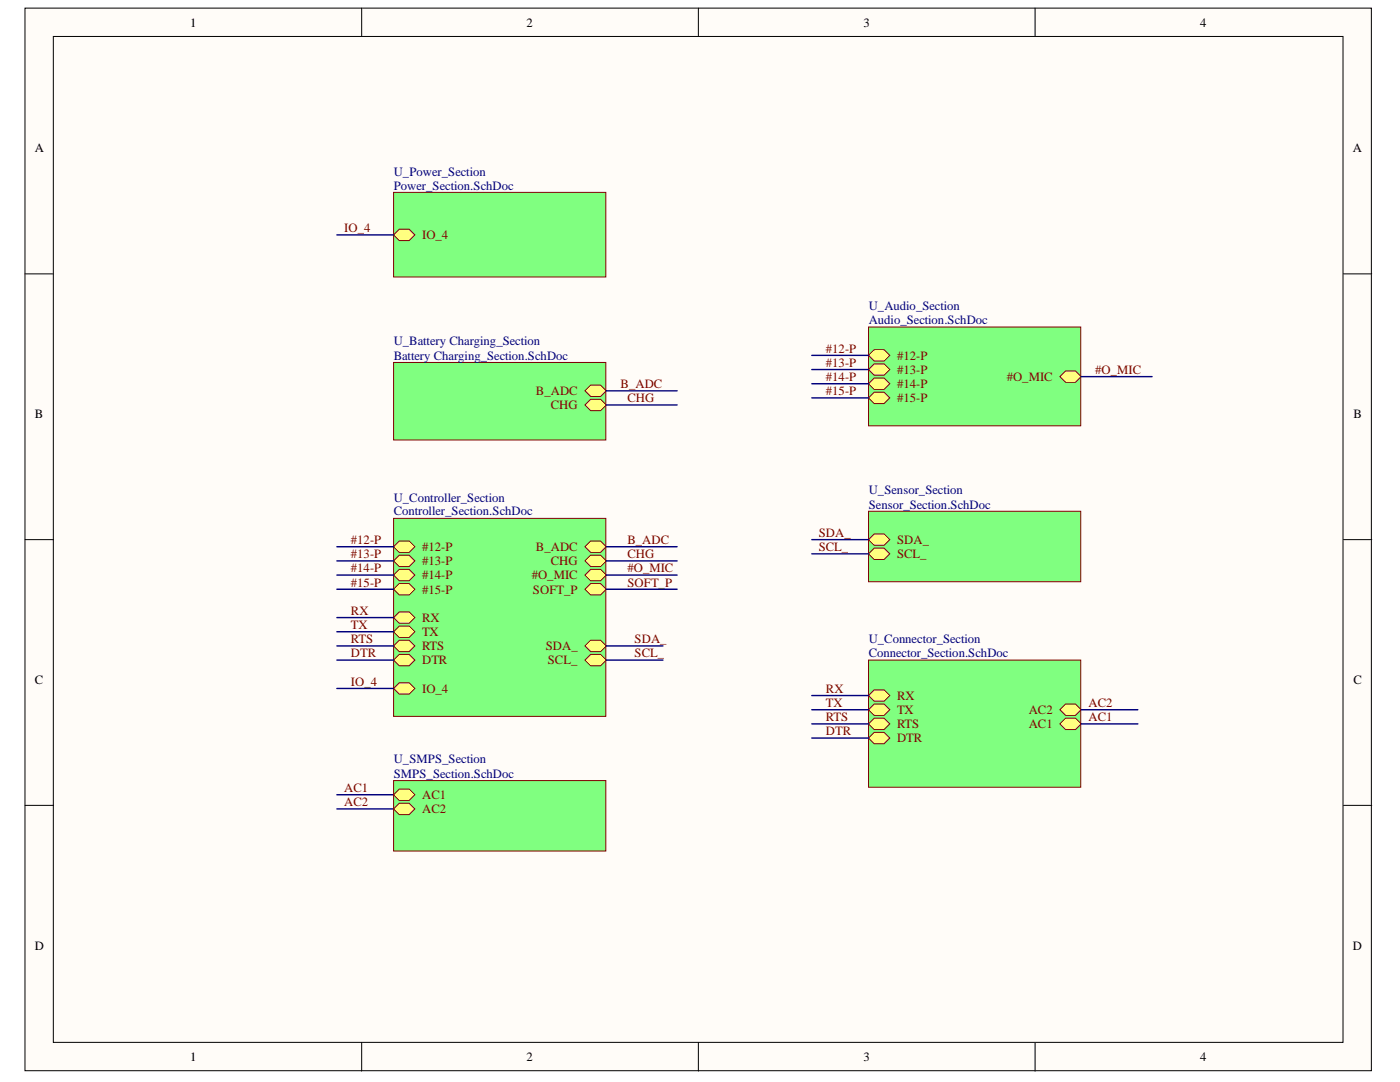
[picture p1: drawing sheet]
<svg xmlns="http://www.w3.org/2000/svg" width="279mm" height="216mm" viewBox="0 0 279 216" stroke-linecap="round" stroke-linejoin="round" font-family="sans-serif">
<g fill="#fffcf8" stroke="#000" stroke-width=".2">
<path d="M5 1.6h268.7v212h-268.7z"/>
<path d="M10.6 7.3h257.4v200.7h-257.4z"/>
</g>
<path d="M72.2 1.6v5.7M139.4 1.6v5.7M206.6 1.6v5.7M5 54.6h5.6M268.1 54.6h5.7M5 107.7h5.6M268.1 107.7h5.7M5 160.7h5.6M268.1 160.7h5.7M72.2 208.1v5.6M139.4 208.1v5.6M206.6 208.1v5.6" fill="none" stroke="#000" stroke-width=".2"/>
<path d="M78.5 103.4h42.4v39.5h-42.4z" fill="#80ff80" stroke="#800000" stroke-width=".2"/>
<path d="M78.5 117.6l1.2-1.2h2l1.1 1.2-1.1 1.1h-2z" fill-rule="evenodd" fill="#ffff80"/>
<path d="M78.5 117.6l1.2-1.2h2l1.1 1.2-1.1 1.1h-2z" fill="none" stroke="#800000" stroke-width=".2"/>
<path d="M78.5 114.7l1.2-1.1h2l1.1 1.1-1.1 1.2h-2z" fill-rule="evenodd" fill="#ffff80"/>
<path d="M78.5 114.7l1.2-1.1h2l1.1 1.1-1.1 1.2h-2z" fill="none" stroke="#800000" stroke-width=".2"/>
<path d="M78.5 109.1l1.2-1.1h2l1.1 1.1-1.1 1.1h-2z" fill-rule="evenodd" fill="#ffff80"/>
<path d="M78.5 109.1l1.2-1.1h2l1.1 1.1-1.1 1.1h-2z" fill="none" stroke="#800000" stroke-width=".2"/>
<path d="M78.5 111.9l1.2-1.1h2l1.1 1.1-1.1 1.2h-2z" fill-rule="evenodd" fill="#ffff80"/>
<path d="M78.5 111.9l1.2-1.1h2l1.1 1.1-1.1 1.2h-2z" fill="none" stroke="#800000" stroke-width=".2"/>
<path d="M116.7 111.9l1.2-1.1h2l1.1 1.1-1.1 1.2h-2z" fill-rule="evenodd" fill="#ffff80"/>
<path d="M116.7 111.9l1.2-1.1h2l1.1 1.1-1.1 1.2h-2z" fill="none" stroke="#800000" stroke-width=".2"/>
<path d="M116.7 109.1l1.2-1.1h2l1.1 1.1-1.1 1.1h-2z" fill-rule="evenodd" fill="#ffff80"/>
<path d="M116.7 109.1l1.2-1.1h2l1.1 1.1-1.1 1.1h-2z" fill="none" stroke="#800000" stroke-width=".2"/>
<path d="M116.7 114.7l1.2-1.1h2l1.1 1.1-1.1 1.2h-2z" fill-rule="evenodd" fill="#ffff80"/>
<path d="M116.7 114.7l1.2-1.1h2l1.1 1.1-1.1 1.2h-2z" fill="none" stroke="#800000" stroke-width=".2"/>
<path d="M116.7 117.6l1.2-1.2h2l1.1 1.2-1.1 1.1h-2z" fill-rule="evenodd" fill="#ffff80"/>
<path d="M116.7 117.6l1.2-1.2h2l1.1 1.2-1.1 1.1h-2z" fill="none" stroke="#800000" stroke-width=".2"/>
<path d="M78.5 128.9l1.2-1.1h2l1.1 1.1-1.1 1.1h-2z" fill-rule="evenodd" fill="#ffff80"/>
<path d="M78.5 128.9l1.2-1.1h2l1.1 1.1-1.1 1.1h-2z" fill="none" stroke="#800000" stroke-width=".2"/>
<path d="M78.5 126.1l1.2-1.2h2l1.1 1.2-1.1 1.1h-2z" fill-rule="evenodd" fill="#ffff80"/>
<path d="M78.5 126.1l1.2-1.2h2l1.1 1.2-1.1 1.1h-2z" fill="none" stroke="#800000" stroke-width=".2"/>
<path d="M78.5 131.7l1.2-1.1h2l1.1 1.1-1.1 1.1h-2z" fill-rule="evenodd" fill="#ffff80"/>
<path d="M78.5 131.7l1.2-1.1h2l1.1 1.1-1.1 1.1h-2z" fill="none" stroke="#800000" stroke-width=".2"/>
<path d="M78.5 123.2l1.2-1.1h2l1.1 1.1-1.1 1.2h-2z" fill-rule="evenodd" fill="#ffff80"/>
<path d="M78.5 123.2l1.2-1.1h2l1.1 1.1-1.1 1.2h-2z" fill="none" stroke="#800000" stroke-width=".2"/>
<path d="M116.7 128.9l1.2-1.1h2l1.1 1.1-1.1 1.1h-2z" fill-rule="evenodd" fill="#ffff80"/>
<path d="M116.7 128.9l1.2-1.1h2l1.1 1.1-1.1 1.1h-2z" fill="none" stroke="#800000" stroke-width=".2"/>
<path d="M116.7 131.7l1.2-1.1h2l1.1 1.1-1.1 1.1h-2z" fill-rule="evenodd" fill="#ffff80"/>
<path d="M116.7 131.7l1.2-1.1h2l1.1 1.1-1.1 1.1h-2z" fill="none" stroke="#800000" stroke-width=".2"/>
<path d="M78.5 137.4l1.2-1.2h2l1.1 1.2-1.1 1.1h-2z" fill-rule="evenodd" fill="#ffff80"/>
<path d="M78.5 137.4l1.2-1.2h2l1.1 1.2-1.1 1.1h-2z" fill="none" stroke="#800000" stroke-width=".2"/>
<path d="M173.3 65.3h42.4v19.7h-42.4z" fill="#80ff80" stroke="#800000" stroke-width=".2"/>
<path d="M211.5 75.2l1.2-1.2h1.9l1.2 1.2-1.2 1.1h-1.9z" fill-rule="evenodd" fill="#ffff80"/>
<path d="M211.5 75.2l1.2-1.2h1.9l1.2 1.2-1.2 1.1h-1.9z" fill="none" stroke="#800000" stroke-width=".2"/>
<path d="M173.3 73.7l1.2-1.1h1.9l1.2 1.1-1.2 1.2h-1.9z" fill-rule="evenodd" fill="#ffff80"/>
<path d="M173.3 73.7l1.2-1.1h1.9l1.2 1.1-1.2 1.2h-1.9z" fill="none" stroke="#800000" stroke-width=".2"/>
<path d="M173.3 76.6l1.2-1.2h1.9l1.2 1.2-1.2 1.1h-1.9z" fill-rule="evenodd" fill="#ffff80"/>
<path d="M173.3 76.6l1.2-1.2h1.9l1.2 1.2-1.2 1.1h-1.9z" fill="none" stroke="#800000" stroke-width=".2"/>
<path d="M173.3 70.9l1.2-1.1h1.9l1.2 1.1-1.2 1.1h-1.9z" fill-rule="evenodd" fill="#ffff80"/>
<path d="M173.3 70.9l1.2-1.1h1.9l1.2 1.1-1.2 1.1h-1.9z" fill="none" stroke="#800000" stroke-width=".2"/>
<path d="M173.3 79.4l1.2-1.1h1.9l1.2 1.1-1.2 1.1h-1.9z" fill-rule="evenodd" fill="#ffff80"/>
<path d="M173.3 79.4l1.2-1.1h1.9l1.2 1.1-1.2 1.1h-1.9z" fill="none" stroke="#800000" stroke-width=".2"/>
<path d="M173.3 131.7h42.4v25.4h-42.4z" fill="#80ff80" stroke="#800000" stroke-width=".2"/>
<path d="M173.3 141.6l1.2-1.1h1.9l1.2 1.1-1.2 1.1h-1.9z" fill-rule="evenodd" fill="#ffff80"/>
<path d="M173.3 141.6l1.2-1.1h1.9l1.2 1.1-1.2 1.1h-1.9z" fill="none" stroke="#800000" stroke-width=".2"/>
<path d="M173.3 147.3l1.2-1.2h1.9l1.2 1.2-1.2 1.1h-1.9z" fill-rule="evenodd" fill="#ffff80"/>
<path d="M173.3 147.3l1.2-1.2h1.9l1.2 1.2-1.2 1.1h-1.9z" fill="none" stroke="#800000" stroke-width=".2"/>
<path d="M173.3 144.4l1.2-1.1h1.9l1.2 1.1-1.2 1.2h-1.9z" fill-rule="evenodd" fill="#ffff80"/>
<path d="M173.3 144.4l1.2-1.1h1.9l1.2 1.1-1.2 1.2h-1.9z" fill="none" stroke="#800000" stroke-width=".2"/>
<path d="M173.3 138.8l1.2-1.1h1.9l1.2 1.1-1.2 1.1h-1.9z" fill-rule="evenodd" fill="#ffff80"/>
<path d="M173.3 138.8l1.2-1.1h1.9l1.2 1.1-1.2 1.1h-1.9z" fill="none" stroke="#800000" stroke-width=".2"/>
<path d="M211.5 141.6l1.2-1.1h1.9l1.2 1.1-1.2 1.1h-1.9z" fill-rule="evenodd" fill="#ffff80"/>
<path d="M211.5 141.6l1.2-1.1h1.9l1.2 1.1-1.2 1.1h-1.9z" fill="none" stroke="#800000" stroke-width=".2"/>
<path d="M211.5 144.4l1.2-1.1h1.9l1.2 1.1-1.2 1.2h-1.9z" fill-rule="evenodd" fill="#ffff80"/>
<path d="M211.5 144.4l1.2-1.1h1.9l1.2 1.1-1.2 1.2h-1.9z" fill="none" stroke="#800000" stroke-width=".2"/>
<path d="M78.5 72.3h42.4v15.5h-42.4z" fill="#80ff80" stroke="#800000" stroke-width=".2"/>
<path d="M116.7 78l1.2-1.2h2l1.1 1.2-1.1 1.1h-2z" fill-rule="evenodd" fill="#ffff80"/>
<path d="M116.7 78l1.2-1.2h2l1.1 1.2-1.1 1.1h-2z" fill="none" stroke="#800000" stroke-width=".2"/>
<path d="M116.7 80.8l1.2-1.1h2l1.1 1.1-1.1 1.1h-2z" fill-rule="evenodd" fill="#ffff80"/>
<path d="M116.7 80.8l1.2-1.1h2l1.1 1.1-1.1 1.1h-2z" fill="none" stroke="#800000" stroke-width=".2"/>
<path d="M78.5 38.4h42.4v16.9h-42.4z" fill="#80ff80" stroke="#800000" stroke-width=".2"/>
<path d="M78.5 46.9l1.2-1.2h2l1.1 1.2-1.1 1.1h-2z" fill-rule="evenodd" fill="#ffff80"/>
<path d="M78.5 46.9l1.2-1.2h2l1.1 1.2-1.1 1.1h-2z" fill="none" stroke="#800000" stroke-width=".2"/>
<path d="M173.3 102h42.4v14.1h-42.4z" fill="#80ff80" stroke="#800000" stroke-width=".2"/>
<path d="M173.3 107.7l1.2-1.2h1.9l1.2 1.2-1.2 1.1h-1.9z" fill-rule="evenodd" fill="#ffff80"/>
<path d="M173.3 107.7l1.2-1.2h1.9l1.2 1.2-1.2 1.1h-1.9z" fill="none" stroke="#800000" stroke-width=".2"/>
<path d="M173.3 110.5l1.2-1.1h1.9l1.2 1.1-1.2 1.1h-1.9z" fill-rule="evenodd" fill="#ffff80"/>
<path d="M173.3 110.5l1.2-1.1h1.9l1.2 1.1-1.2 1.1h-1.9z" fill="none" stroke="#800000" stroke-width=".2"/>
<g fill="none" stroke="#000080" stroke-width=".28">
<path d="M67.2 46.9h11.3M121 78h14.1M162 79.4h11.3M162 76.6h11.3M162 73.7h11.3M162 70.9h11.3M215.8 75.2h14.1M121 80.8h14.1M67.2 117.6h11.3M67.2 114.7h11.3M67.2 111.9h11.3M67.2 109.1h11.3"/>
<path d="M121 117.6h14.1M121 114.7h14.1M121 111.9h14.1M121 109.1h14.1M162 110.5h11.3M162 107.7h11.3M67.2 137.4h11.3M67.2 131.7h11.3M67.2 128.9h11.3M67.2 126.1h11.3M67.2 123.2h11.3M121 131.7h11.3"/>
<path d="M121 128.9h11.3M162 138.8h11.3M67.2 158.6h11.3M162 147.3h11.3M162 144.4h11.3M162 141.6h11.3M215.8 144.4h11.3M215.8 141.6h11.3M67.2 161.4h11.3"/>
</g>
<path d="M78.5 155.8h42.4v14h-42.4z" fill="#80ff80" stroke="#800000" stroke-width=".2"/>
<path d="M78.5 158.6l1.2-1.1h2l1.1 1.1-1.1 1.1h-2z" fill-rule="evenodd" fill="#ffff80"/>
<path d="M78.5 158.6l1.2-1.1h2l1.1 1.1-1.1 1.1h-2z" fill="none" stroke="#800000" stroke-width=".2"/>
<path d="M78.5 161.4l1.2-1.1h2l1.1 1.1-1.1 1.1h-2z" fill-rule="evenodd" fill="#ffff80"/>
<path d="M78.5 161.4l1.2-1.1h2l1.1 1.1-1.1 1.1h-2z" fill="none" stroke="#800000" stroke-width=".2"/>
<g font-size="2.5">
<text x="37.9" y="5.3">1</text>
<text x="105.1" y="5.3">2</text>
<text x="172.4" y="5.3">3</text>
<text x="239.5" y="5.3">4</text>
<text x="6.9" y="30.4">A</text>
<text x="270" y="30.4">A</text>
<text x="6.9" y="83.4">B</text>
<text x="270.1" y="83.4">B</text>
<text x="6.9" y="136.5">C</text>
<text x="270.1" y="136.5">C</text>
<text x="6.9" y="189.5">D</text>
<text x="270" y="189.5">D</text>
<text x="37.9" y="211.8">1</text>
<text x="105.1" y="211.8">2</text>
<text x="172.4" y="211.8">3</text>
<text x="239.5" y="211.8">4</text>
</g>
<g font-size="2.5" fill="#000080">
<text x="78.6" y="35">U_Power_Section</text>
<text x="78.6" y="37.8">Power_Section.SchDoc</text>
<text x="173.4" y="61.9">U_Audio_Section</text>
<text x="173.4" y="64.7">Audio_Section.SchDoc</text>
<text x="78.6" y="68.9">U_Battery Charging_Section</text>
<text x="78.6" y="71.8">Battery Charging_Section.SchDoc</text>
<text x="78.6" y="100.1">U_Controller_Section</text>
<text x="173.4" y="98.6">U_Sensor_Section</text>
<text x="173.4" y="101.5">Sensor_Section.SchDoc</text>
<text x="78.6" y="102.9">Controller_Section.SchDoc</text>
<text x="173.4" y="128.4">U_Connector_Section</text>
<text x="173.4" y="131.1">Connector_Section.SchDoc</text>
<text x="78.6" y="152.3">U_SMPS_Section</text>
<text x="78.6" y="155.2">SMPS_Section.SchDoc</text>
</g>
<g font-size="2.5" fill="#800000">
<text x="68.7" y="46.3">IO_4</text>
<text x="84.2" y="47.7">IO_4</text>
<text x="164.8" y="70.3">#12-P</text>
<text x="179" y="71.8">#12-P</text>
<text x="123.9" y="77.4">B_ADC</text>
<text x="164.8" y="73.2">#13-P</text>
<text x="164.8" y="76">#14-P</text>
<text x="179" y="74.6">#13-P</text>
<text x="179" y="77.4">#14-P</text>
<text x="200.9" y="76">#O_MIC</text>
<text x="218.6" y="74.6">#O_MIC</text>
<text x="107" y="78.9">B_ADC</text>
<text x="109.9" y="81.7">CHG</text>
<text x="125.2" y="80.2">CHG</text>
<text x="164.8" y="78.9">#15-P</text>
<text x="179" y="80.2">#15-P</text>
<text x="163.4" y="107.2">SDA_</text>
<text x="70" y="108.5">#12-P</text>
<text x="70" y="111.4">#13-P</text>
<text x="84.2" y="109.9">#12-P</text>
<text x="84.2" y="112.8">#13-P</text>
<text x="107" y="109.9">B_ADC</text>
<text x="109.9" y="112.8">CHG</text>
<text x="125.2" y="108.5">B_ADC</text>
<text x="125.2" y="111.4">CHG</text>
<text x="163.4" y="109.9">SCL_</text>
<text x="179" y="108.5">SDA_</text>
<text x="179" y="111.4">SCL_</text>
<text x="70" y="114.2">#14-P</text>
<text x="70" y="117">#15-P</text>
<text x="84.2" y="118.5">#15-P</text>
<text x="84.2" y="115.6">#14-P</text>
<text x="106.1" y="115.6">#O_MIC</text>
<text x="106.4" y="118.5">SOFT_P</text>
<text x="125.2" y="114.2">#O_MIC</text>
<text x="125.2" y="117">SOFT_P</text>
<text x="70" y="122.7">RX</text>
<text x="70" y="125.5">TX</text>
<text x="84.2" y="124.1">RX</text>
<text x="70" y="128.4">RTS</text>
<text x="70" y="131.1">DTR</text>
<text x="84.2" y="129.7">RTS</text>
<text x="84.2" y="126.9">TX</text>
<text x="108.9" y="129.7">SDA_</text>
<text x="126.6" y="128.4">SDA_</text>
<text x="126.6" y="131.1">SCL_</text>
<text x="70" y="136.8">IO_4</text>
<text x="84.2" y="132.6">DTR</text>
<text x="109.3" y="132.6">SCL_</text>
<text x="84.2" y="138.2">IO_4</text>
<text x="164.8" y="138.2">RX</text>
<text x="164.8" y="141">TX</text>
<text x="164.8" y="143.9">RTS</text>
<text x="179" y="142.5">TX</text>
<text x="179" y="139.7">RX</text>
<text x="205.3" y="142.5">AC2</text>
<text x="217.2" y="141">AC2</text>
<text x="217.2" y="143.9">AC1</text>
<text x="164.8" y="146.7">DTR</text>
<text x="179" y="148.1">DTR</text>
<text x="179" y="145.3">RTS</text>
<text x="205.3" y="145.3">AC1</text>
<text x="68.7" y="158">AC1</text>
<text x="68.7" y="160.9">AC2</text>
<text x="84.2" y="159.4">AC1</text>
<text x="84.2" y="162.3">AC2</text>
</g>
</svg>
